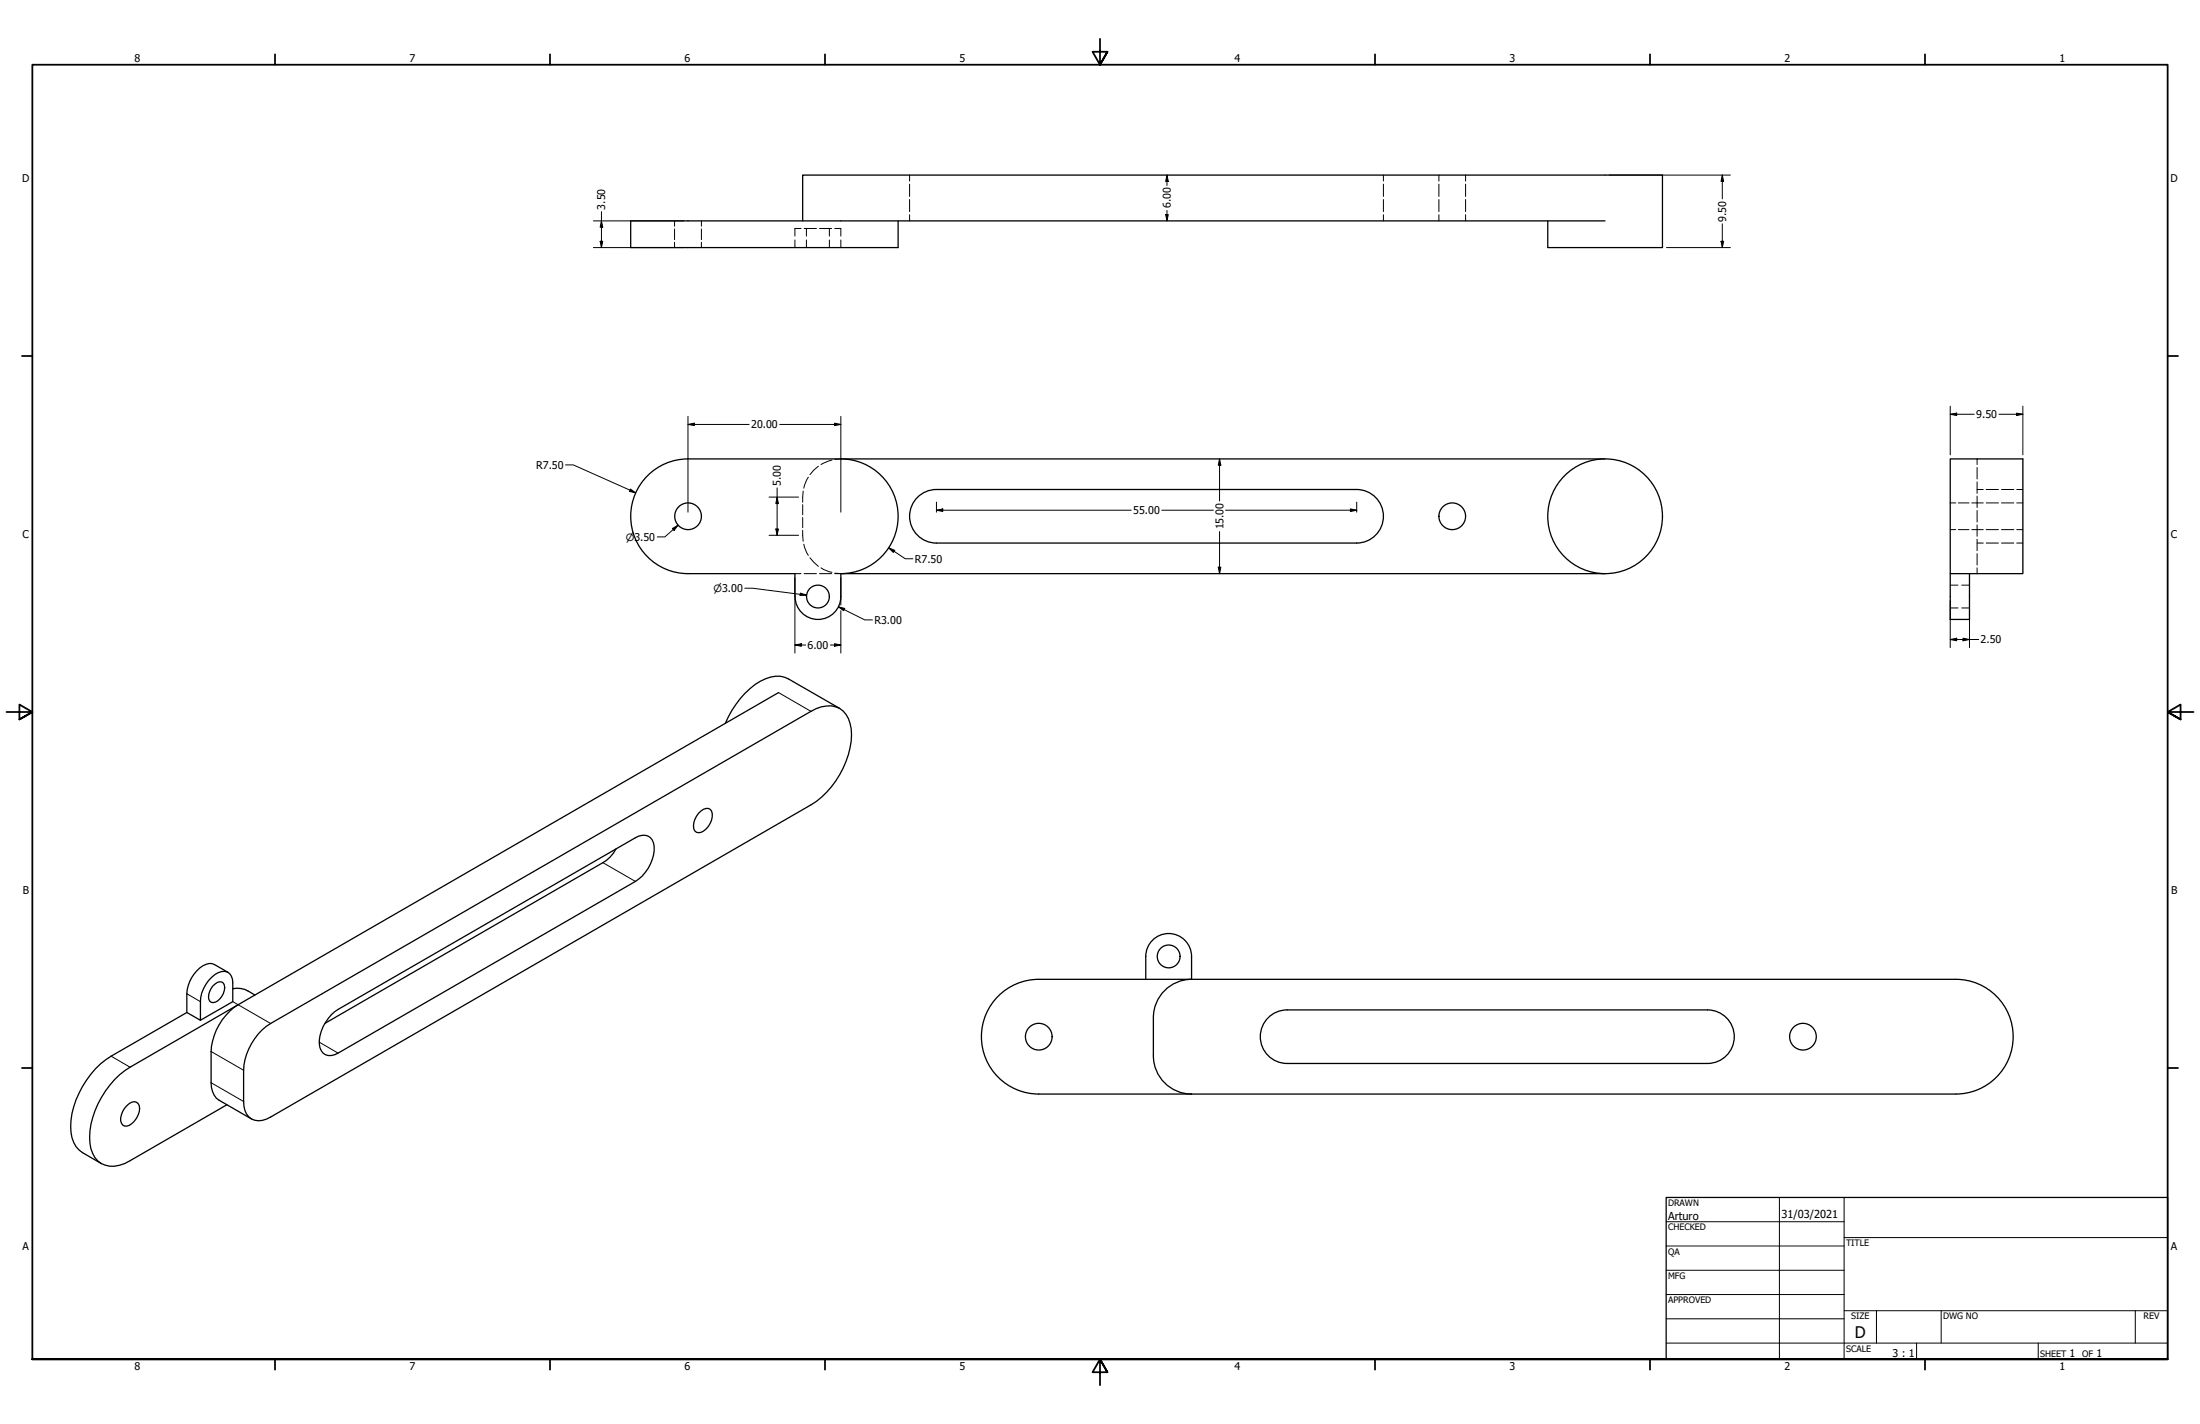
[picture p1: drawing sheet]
<svg xmlns="http://www.w3.org/2000/svg" width="864mm" height="559mm" viewBox="0 0 864 559" stroke-linecap="round" stroke-linejoin="round" font-family="sans-serif">
<!-- layer: Oculto (ANSI) -->
<g fill="none" stroke="#000" stroke-width=".39">
<path d="M357.1 68.7v2.4M357.1 72.3v4.8M357.1 78.3v4.8M543.1 68.7v2.4M543.1 72.3v4.8M543.1 78.3v4.8M564.8 68.7v2.4M564.8 72.3v4.8M564.8 78.3v4.8M575.3 68.7v2.4M575.3 72.3v4.8M575.3 78.3v4.8"/>
<path d="M264.8 86.7v2.1M264.8 89.9v4.1M264.8 95.1v2.1M275.3 86.7v2.1M275.3 89.9v4.1M275.3 95.1v2.1M312 94.2v3M314.5 89.7h-2.5v2.9M315.7 89.7h4.8M316.5 89.7v2.9M316.5 94.2v3M321.7 89.7h4.8"/>
<path d="M325.6 89.7v2.9M325.6 94.2v3M327.7 89.7h2.4v2.9M330.1 94.2v3M357.1 84.3v2.4M543.1 84.3v2.4M564.8 84.3v2.4M575.3 84.3v2.4M315.1 198.1v4M315.3 192.7l-.2 4.4M317.3 187.3l-.6 1-1.2 3.3M321.2 182.9l-3.3 3.3"/>
<path d="M326.6 180.5l-4.3 1.8M330.1 180.1l-2.4 .2M765.6 197.4h2.1M768.7 197.4h4.2M774 197.4h4.5M776.1 192.1h2.4M776.1 180.1v2.2M776.1 183.5v4.5M776.1 189.1v4.5M776.1 194.7v4.5M779.7 192.1h4.8M779.7 197.4h4.8"/>
<path d="M785.7 192.1h4.8M785.7 197.4h4.8M791.7 192.1h2.4M791.7 197.4h2.4M315.1 208.1l.2 4.3M315.1 203.1v4M315.5 213.6l1.2 3.3 .6 1M317.9 218.9l3.3 3.3M765.6 207.8h2.1M768.7 207.8h4.2M774 207.8h4.5M776.1 213.1h2.4"/>
<path d="M776.1 200.3v4.6M776.1 206v4.4M776.1 211.6v4.5M776.1 217.2v4.5M779.7 213.1h4.8M779.7 207.8h4.8M785.7 213.1h4.8M785.7 207.8h4.8M791.7 213.1h2.4M791.7 207.8h2.4M312 225.1h2.5M315.7 225.1h4.8"/>
<path d="M321.7 225.1h4.8M322.3 222.8l3.1 1.5 1.2 .3M327.7 224.9l2.4 .2h-2.4M765.6 229.6h3M765.6 238.6h3M770.1 229.6h3M770.1 238.6h3M776.1 222.8v2.3"/>
</g>
<!-- layer: Visible (ANSI) -->
<g fill="none" stroke="#000" stroke-width=".51">
<path d="M315.1 86.7v-18h337.5v28.5h-45v-10.5M352.6 86.7v10.5h-105v-10.5h382.4M330 180.1a22.5 22.5 0 0 1 22.6 22.5 22.5 22.5 0 0 1-22.6 22.5M630 180.1h-359.9a22.5 22.5 0 0 0-22.5 22.5 22.5 22.5 0 0 0 22.5 22.5h41.9l.1 9a9 9 0 0 0 9 9 9 9 0 0 0 9-9v-9M765.6 180.1h28.5v45h-28.5zM367.6 213.1h164.9a10.5 10.5 0 0 0 10.6-10.5 10.5 10.5 0 0 0-10.5-10.5h-165a10.5 10.5 0 0 0-10.5 10.5 10.5 10.5 0 0 0 10.5 10.5M330.1 225.1h299.9M765.6 225.1v18h7.5v-18M305.6 271.8l-212.1 122.5M329.6 278l-20.2-11.6a11.1 11.1 0 0 0-11 .9 34.5 34.5 0 0 0-13.7 16.5M274.2 319.2a3.8 3.8 0 0 1 4.6-1.6 5.9 5.9 0 0 1-1.6 7.7 3.1 3.1 0 0 1-4.5 .8 6.5 6.5 0 0 1 1.5-6.9zM241.9 333.1a13.6 13.6 0 0 1-5.2 5.4l-109.1 63.1"/>
<path d="M73.3 397.3l-29.7 17.2a35.1 35.1 0 0 0-15.9 27.5 11.2 11.2 0 0 0 4.7 10.3l7.4 4.3M83.7 386.8a2.83 2.83 0 0 1 4-1 5.8 5.8 0 0 1-4 7.6 1.89 1.89 0 0 1-1.8-2.2 7.3 7.3 0 0 1 1.8-4.4zM89.5 381.6l-5.3-3.1a6.1 6.1 0 0 0-6.9 2.4 14 14 0 0 0-4 9.1v7.3l5.4 3.1v-7.3a13.1 13.1 0 0 1 8.3-11.8 3.7 3.7 0 0 1 4.4 4.4v7.4l-12.7 7.3M91.4 388a10.4 10.4 0 0 1 8.7 2.5M93.5 394.3l-42.4 24.5a35.1 35.1 0 0 0-15.9 27.5 11.4 11.4 0 0 0 4.6 10.3 11.1 11.1 0 0 0 11.3-1.1l38-22M93.5 394.3a23.6 23.6 0 0 0-10.6 18.3v12.3a8.1 8.1 0 0 0 3.1 6.8l12.7 7.4M130 398.2l2.7-2.1 116.7-67.4a4.4 4.4 0 0 1 4.9-.7 4.4 4.4 0 0 1 2.5 4.2 16.2 16.2 0 0 1-7.4 13.7l-116.7 67.4a4.4 4.4 0 0 1-4.9 .6 4.4 4.4 0 0 1-2.5-4.2 16.1 16.1 0 0 1 4.7-11.5zM449.8 384.3v-9a9 9 0 0 1 9-9 9 9 0 0 1 8.9 9v9M467.8 384.3a15 15 0 0 0-15 15v15a15 15 0 0 0 15 15M505.2 396.3a10.5 10.5 0 0 0-10.5 10.5 10.5 10.5 0 0 0 10.5 10.5M505.3 396.3h165a10.5 10.5 0 0 1 10.5 10.5 10.5 10.5 0 0 1-10.5 10.5h-165M767.8 384.3a22.5 22.5 0 0 1 22.5 22.5 22.5 22.5 0 0 1-22.6 22.5"/>
<path d="M767.8 384.3h-360a22.5 22.5 0 0 0-22.5 22.5 22.5 22.5 0 0 0 22.5 22.5h360M102.9 404.1l3.3-2.5 212.1-122.5a10.8 10.8 0 0 1 12.7-.1 15 15 0 0 1 2.7 14.4 35 35 0 0 1-15.4 22.4l-212.1 122.5a6.5 6.5 0 0 1-9.4-1.2l-.7-1.4-.5-3.5v-12.2a23.8 23.8 0 0 1 7.3-15.9zM49.8 433.8a3 3 0 0 1 4.4-.7 6.4 6.4 0 0 1-2.4 7.8 2.56 2.56 0 0 1-4.1-.1 7 7 0 0 1 2.1-7z"/>
<circle cx="270.1" cy="202.6" r="5.2"/>
<circle cx="570.1" cy="202.6" r="5.2"/>
<circle cx="630.1" cy="202.6" r="22.5"/>
<circle cx="321.1" cy="234.1" r="4.5"/>
<circle cx="458.8" cy="375.3" r="4.5"/>
<circle cx="407.8" cy="406.8" r="5.2"/>
<circle cx="707.7" cy="406.8" r="5.2"/>
</g>
<!-- layer: Visible fina (ANSI) -->
<path d="M305.6 271.8l12.7 7.3M236.7 338.5l12.7 7.4M73.3 390l5.4 3.1M91.4 393.1l14.8 8.5M43.6 414.5l7.5 4.3M82.9 412.6l12.7 7.4M125.3 408.9l7.4 4.4M82.9 424.9l12.7 7.3" fill="none" stroke="#000" stroke-width=".39"/>
<!-- layer: Borde (ANSI) -->
<g fill="none" stroke="#000" stroke-width=".7">
<path d="M431.8 15.2v10.2l-2.9-5.1h5.8l-2.9 5.1 2.9-5.1M107.9 21.3v4.1M215.9 21.3v4.1M323.8 21.3v4.1M539.8 21.3v4.1M647.7 21.3v4.1M755.6 21.3v4.1M8.6 139.7h4.1M850.9 139.7h4.1M2.5 279.4h10.2l-5.1-2.9v5.8l5.1-2.9-5.1 2.9M861.1 279.4h-10.2l5.1-2.9v5.8l-5.1-2.9 5.1 2.9M8.6 419.1h4.1"/>
<path d="M850.9 419.1h4.1M12.7 533.4v-508h838.2v508h-838.2h838.2M107.9 533.4v4.1M215.9 533.4v4.1M323.8 533.4v4.1M434.7 538.5l-2.9-5.1 2.9 5.1h-5.8l2.9-5.1v10.2M539.8 533.4v4.1M647.7 533.4v4.1M755.6 533.4v4.1"/>
</g>
<g fill="none" stroke="#000" stroke-width=".39">
<path d="M654 479.4h69.9M698.5 469.9v63.5M723.9 469.9v63.5M654 488.9h69.9M654 498.5h69.9M723.9 485.6h127M654 508h69.9M654 517.5h69.9M723.9 514.3h127M736.6 514.3v12.7M762 514.3v12.7M838.2 514.3v12.7"/>
<path d="M654 527h196.9M752.3 527v6.4M800.1 527v6.4"/>
</g>
<path d="M654 469.9h196.9v63.5h-196.9z" fill="none" stroke="#000" stroke-width=".51"/>
<!-- layer: Cota (ANSI) -->
<g fill="none" stroke="#000" stroke-width=".39">
<path d="M458.1 68.7l.5 2.5h-1zM458.1 68.7v4.1M631.7 68.7h47.6M676.1 68.7l.5 2.5h-1zM676.1 68.7v9.3M232.9 86.7h35.6M232.9 97.2h35.6M235.6 94.7h1l-.5 2.5zM236.1 86.7l.5 2.5h-1zM236.1 83.1v14.1M457.6 84.2h1l-.5 2.5zM458.1 82.6v4.1"/>
<path d="M654.2 97.2h25.1M675.6 94.7h1l-.5 2.5zM676.1 87.8v9.4M765.6 159.4v19.1M794.1 159.4v19.1M270.1 166.6l2.4-.5v.9zM270.1 166.6h24M270.1 163.4v37.6M306.1 166.6h24M327.6 166.1l2.5 .5-2.5 .4zM330.1 163.4v37.6M765.6 162.6l2.5-.5v1z"/>
<path d="M765.6 162.6h9.4M784.7 162.6h9.4M791.6 162.1l2.5 .5-2.5 .5zM222 182.4h3l24.6 11M247.5 191.9l2.1 1.5-2.5-.6zM301.9 195.1h11.6M305.1 195.1l.5 2.5h-1.1zM305.1 191.5v18.6M367.6 197v4M478.7 180.1l.5 2.5h-1zM478.7 180.1v16.5M530.1 199.7l2.5 .5-2.5 .5z"/>
<path d="M532.6 197v4M264 207.4l2.1-1.3-1.5 2.1zM266.1 206.1l-5.1 4.6h-3M301.9 210.1h11.6M304.5 207.6h1.1l-.5 2.5zM348.9 215l2.3 1-.6 .8zM348.9 215l6.4 4.3h3M367.6 200.2l2.5-.5v1zM367.6 200.2h76.5M456.1 200.2h20.2M478.7 208.6v16.5M481.1 200.2h51.5"/>
<path d="M292.4 230.8h3l21.2 2.8M312 226.7v29.6M314.2 232.7l2.4 .9-2.5 .1zM329.1 238.1l2.5 .7-.4 .8zM329.1 238.1l10.4 5.2h3M330.1 226.7v10.7M330.1 239.6v16.7M478.2 222.6h1l-.5 2.5zM765.6 235.7v18.4M773.1 235.7v18.4M312 253.1l2.6-.5v1zM312 253.1h4.2"/>
<path d="M325.9 253.1h4.2M327.6 252.6l2.5 .5-2.5 .5zM765.6 251l2.5-.6v1.1zM765.6 251h11.1M770.6 250.4l2.5 .6-2.5 .5z"/>
</g>
<g fill="#000">
<path d="M458.1 68.7l.5 2.5h-1z" fill-rule="evenodd"/>
<path d="M676.1 68.7l.5 2.5h-1z" fill-rule="evenodd"/>
<path d="M235.6 94.7h1l-.5 2.5z" fill-rule="evenodd"/>
<path d="M236.1 86.7l.5 2.5h-1z" fill-rule="evenodd"/>
<path d="M457.6 84.2h1l-.5 2.5z" fill-rule="evenodd"/>
<path d="M675.6 94.7h1l-.5 2.5z" fill-rule="evenodd"/>
<path d="M270.1 166.6l2.4-.5v.9z" fill-rule="evenodd"/>
<path d="M327.6 166.1l2.5 .5-2.5 .4z" fill-rule="evenodd"/>
<path d="M765.6 162.6l2.5-.5v1z" fill-rule="evenodd"/>
<path d="M791.6 162.1l2.5 .5-2.5 .5z" fill-rule="evenodd"/>
<path d="M247.5 191.9l2.1 1.5-2.5-.6z" fill-rule="evenodd"/>
<path d="M305.1 195.1l.5 2.5h-1.1z" fill-rule="evenodd"/>
<path d="M367.6 200.2l2.5-.5v1z" fill-rule="evenodd"/>
<path d="M478.7 180.1l.5 2.5h-1z" fill-rule="evenodd"/>
<path d="M264 207.4l2.1-1.3-1.5 2.1z" fill-rule="evenodd"/>
<path d="M304.5 207.6h1.1l-.5 2.5z" fill-rule="evenodd"/>
<path d="M348.9 215l2.3 1-.6 .8z" fill-rule="evenodd"/>
<path d="M530.1 199.7l2.5 .5-2.5 .5z" fill-rule="evenodd"/>
<path d="M314.2 232.7l2.4 .9-2.5 .1z" fill-rule="evenodd"/>
<path d="M329.1 238.1l2.5 .7-.4 .8z" fill-rule="evenodd"/>
<path d="M478.2 222.6h1l-.5 2.5z" fill-rule="evenodd"/>
<path d="M312 253.1l2.6-.5v1z" fill-rule="evenodd"/>
<path d="M327.6 252.6l2.5 .5-2.5 .5z" fill-rule="evenodd"/>
<path d="M765.6 251l2.5-.6v1.1z" fill-rule="evenodd"/>
<path d="M770.6 250.4l2.5 .6-2.5 .5z" fill-rule="evenodd"/>
</g>
<text font-size="6.3" x="728.1" y="524.9">D</text>
<g font-size="4.3">
<text x="654.8" y="478.6">Arturo</text>
<text x="699.3" y="478">31/03/2021</text>
</g>
<g font-size="4.2">
<text x="52.8" y="24.4">8</text>
<text x="160.8" y="24.4">7</text>
<text x="268.7" y="24.4">6</text>
<text x="376.7" y="24.4">5</text>
<text x="484.6" y="24.4">4</text>
<text x="592.6" y="24.4">3</text>
<text x="700.5" y="24.4">2</text>
<text x="808.5" y="24.4">1</text>
<text x="8.8" y="71.4">D</text>
<text x="852" y="71.4">D</text>
<text x="237.6" y="82.2" transform="rotate(-90 237.6 82.2)">3.50</text>
<text x="459.6" y="81.7" transform="rotate(-90 459.6 81.7)">6.00</text>
<text x="677.6" y="87" transform="rotate(-90 677.6 87)">9.50</text>
<text x="775.8" y="164.1">9.50</text>
<text x="294.8" y="168.1">20.00</text>
<text x="210.5" y="184">R7.50</text>
<text x="306.6" y="190.6" transform="rotate(-90 306.6 190.6)">5.00</text>
<text x="444.9" y="201.7">55.00</text>
<text x="480.3" y="207.8" transform="rotate(-90 480.3 207.8)">15.00</text>
<text x="8.9" y="211.1">C</text>
<text x="852.2" y="211.1">C</text>
<text x="359.2" y="220.8">R7.50</text>
<text x="343.3" y="244.8">R3.00</text>
<text x="317" y="254.6">6.00</text>
<text x="777.5" y="252.5">2.50</text>
<text x="9" y="350.8">B</text>
<text x="852.2" y="350.8">B</text>
<text x="8.9" y="490.5">A</text>
<text x="852.2" y="490.5">A</text>
<text x="742.9" y="532.6">3 : 1</text>
<text x="812.4" y="532.6">1</text>
<text x="823" y="532.6">1</text>
<text x="52.8" y="537.5">8</text>
<text x="160.8" y="537.5">7</text>
<text x="268.7" y="537.5">6</text>
<text x="376.7" y="537.5">5</text>
<text x="484.6" y="537.5">4</text>
<text x="592.6" y="537.5">3</text>
<text x="700.5" y="537.5">2</text>
<text x="808.5" y="537.5">1</text>
</g>
<g font-size="3.9">
<text x="245.7" y="212.2">⌀3.50</text>
<text x="280" y="232.3">⌀3.00</text>
</g>
<g font-size="3.5">
<text x="654.8" y="473.2">DRAWN</text>
<text x="654.8" y="482.8">CHECKED</text>
<text x="724.7" y="488.9">TITLE</text>
<text x="654.8" y="492.3">QA</text>
<text x="654.8" y="501.8">MFG</text>
<text x="654.8" y="511.4">APPROVED</text>
<text x="726.7" y="517.7">SIZE</text>
<text x="762.8" y="517.7">DWG NO</text>
<text x="841.4" y="517.7">REV</text>
<text x="724.7" y="530.4">SCALE</text>
<text x="800.9" y="532.6">SHEET</text>
<text x="817.4" y="532.6">OF</text>
</g>
</svg>
